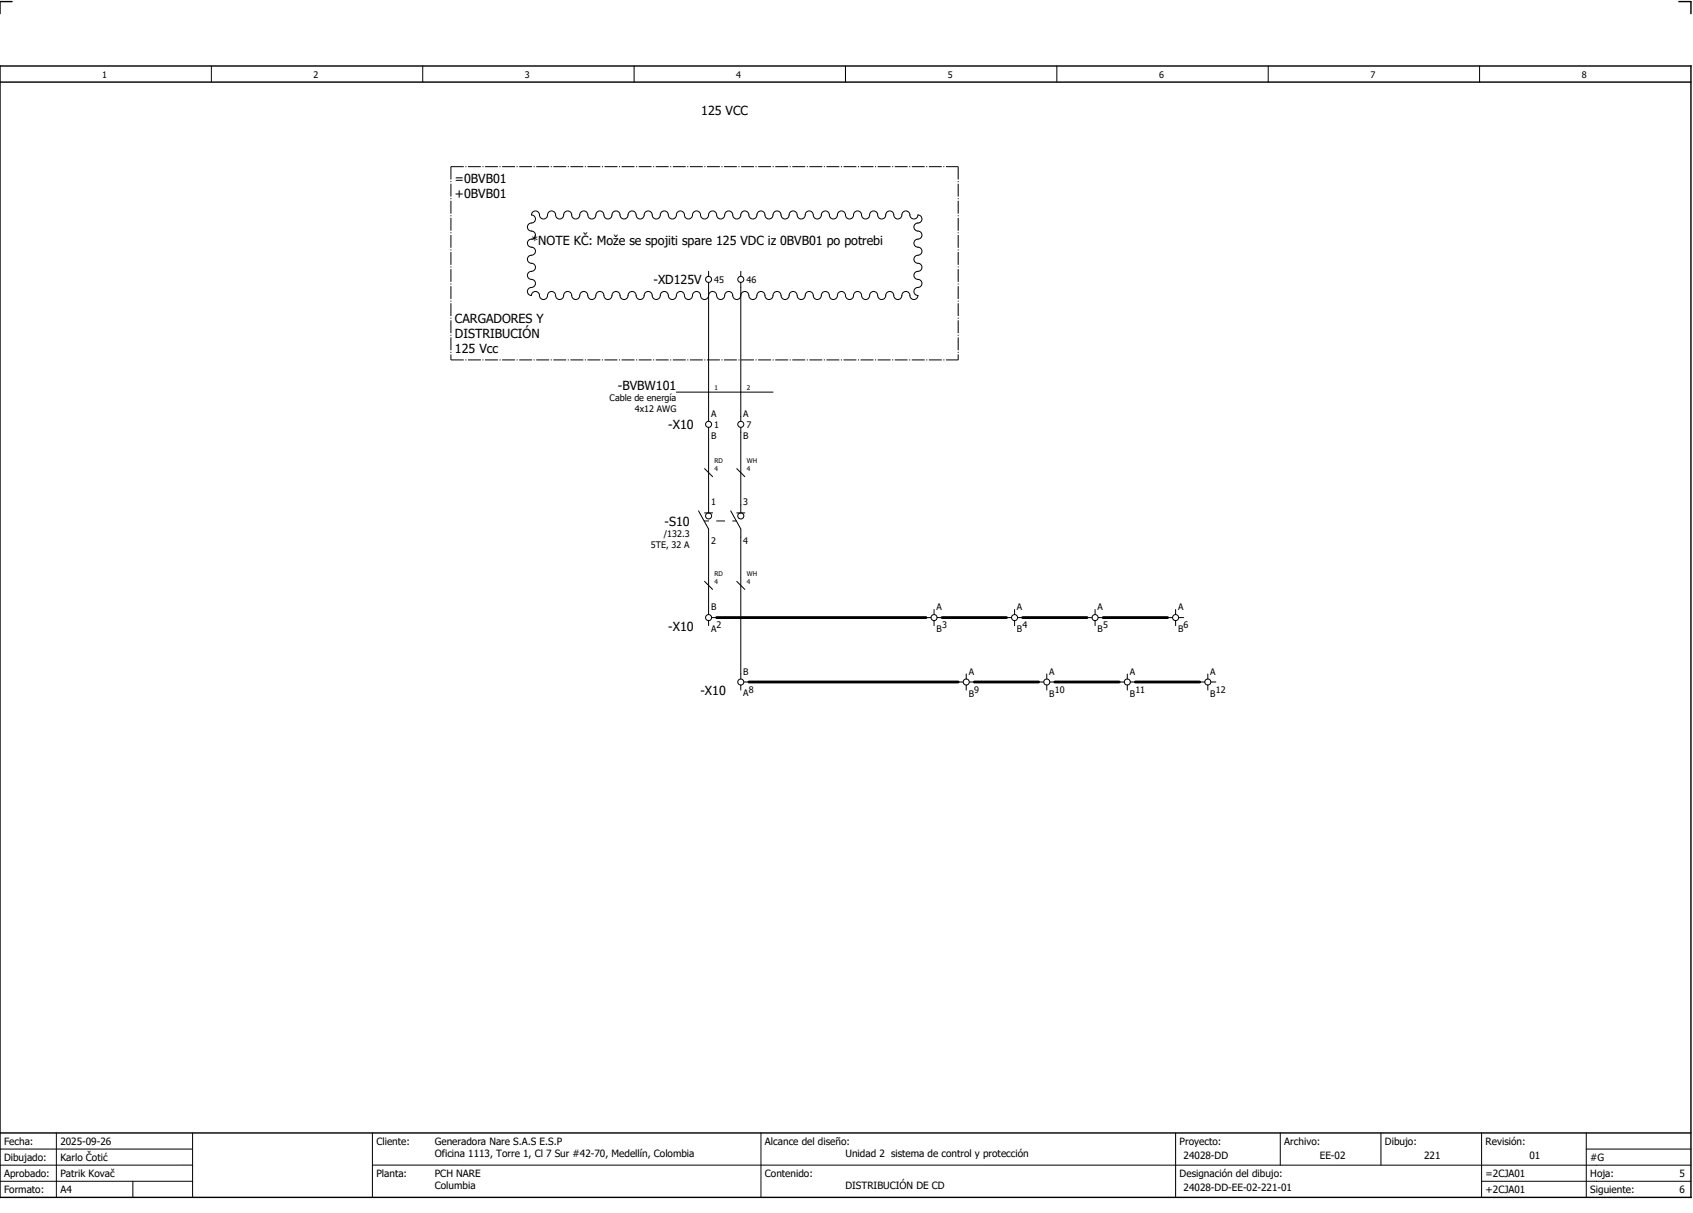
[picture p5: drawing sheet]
<svg xmlns="http://www.w3.org/2000/svg" width="421mm" height="301mm" viewBox="0 0 421 301" stroke-linecap="round" stroke-linejoin="round" font-family="sans-serif">
<path d="M0 16.4h420v281h-420zM3 .4h-3v3M417 .4h3v3M0 20.4h420M0 281.4h420" fill="none" stroke="#000" stroke-width=".35"/>
<g fill="none" stroke="#000" stroke-width=".25">
<path d="M52.5 16.4v4M105 16.4v4M157.5 16.4v4M210 16.4v4M262.5 16.4v4M315 16.4v4M367.5 16.4v4M132.3 52.7a1.09 1.09 0 0 1 1.3-.1 1.09 1.09 0 0 1 .5 1.2 1.08 1.08 0 0 0 1.3 .5 1.08 1.08 0 0 0 .7-1.3 1.08 1.08 0 0 1 1.3-.5 1.08 1.08 0 0 1 .7 1.3 1.08 1.08 0 0 0 1.3 .5 1.08 1.08 0 0 0 .7-1.3 1.08 1.08 0 0 1 1.3-.5 1.08 1.08 0 0 1 .7 1.3 1.08 1.08 0 0 0 1.3 .5 1.08 1.08 0 0 0 .7-1.3 1.08 1.08 0 0 1 1.3-.5 1.08 1.08 0 0 1 .7 1.3 1.08 1.08 0 0 0 1.3 .5 1.08 1.08 0 0 0 .7-1.3 1.08 1.08 0 0 1 1.3-.5 1.08 1.08 0 0 1 .7 1.3 1.08 1.08 0 0 0 1.3 .5 1.08 1.08 0 0 0 .7-1.3 1.08 1.08 0 0 1 1.3-.5 1.08 1.08 0 0 1 .7 1.3 1.08 1.08 0 0 0 1.3 .5 1.08 1.08 0 0 0 .7-1.3 1.08 1.08 0 0 1 1.3-.5 1.08 1.08 0 0 1 .7 1.3 1.08 1.08 0 0 0 1.3 .5 1.08 1.08 0 0 0 .7-1.3 1.08 1.08 0 0 1 1.3-.5 1.08 1.08 0 0 1 .7 1.3 1.08 1.08 0 0 0 1.3 .5 1.08 1.08 0 0 0 .7-1.3 1.08 1.08 0 0 1 1.3-.5 1.08 1.08 0 0 1 .7 1.3 1.08 1.08 0 0 0 1.3 .5 1.08 1.08 0 0 0 .7-1.3 1.08 1.08 0 0 1 1.3-.5 1.08 1.08 0 0 1 .7 1.3 1.08 1.08 0 0 0 1.3 .5 1.08 1.08 0 0 0 .7-1.3 1.08 1.08 0 0 1 1.3-.5 1.08 1.08 0 0 1 .7 1.3 1.08 1.08 0 0 0 1.3 .5 1.08 1.08 0 0 0 .7-1.3 1.08 1.08 0 0 1 1.3-.5 1.08 1.08 0 0 1 .7 1.3 1.08 1.08 0 0 0 1.3 .5 1.08 1.08 0 0 0 .7-1.3 1.08 1.08 0 0 1 1.3-.5 1.08 1.08 0 0 1 .7 1.3 1.08 1.08 0 0 0 1.3 .5 1.08 1.08 0 0 0 .7-1.3 1.08 1.08 0 0 1 1.3-.5 1.08 1.08 0 0 1 .7 1.3 1.08 1.08 0 0 0 1.3 .5 1.08 1.08 0 0 0 .7-1.3 1.08 1.08 0 0 1 1.3-.5 1.08 1.08 0 0 1 .7 1.3 1.08 1.08 0 0 0 1.3 .5 1.08 1.08 0 0 0 .7-1.3 1.08 1.08 0 0 1 1.3-.5 1.08 1.08 0 0 1 .7 1.3 1.08 1.08 0 0 0 1.3 .5 1.08 1.08 0 0 0 .7-1.3 1.08 1.08 0 0 1 1.3-.5 1.08 1.08 0 0 1 .7 1.3 1.08 1.08 0 0 0 1.3 .5 1.08 1.08 0 0 0 .7-1.3 1.08 1.08 0 0 1 1.3-.5 1.08 1.08 0 0 1 .7 1.3 1.08 1.08 0 0 0 1.3 .5 1.08 1.08 0 0 0 .7-1.3 1.08 1.08 0 0 1 1.3-.5 1.08 1.08 0 0 1 .7 1.3 1.08 1.08 0 0 0 1.3 .5 1.08 1.08 0 0 0 .7-1.3 1.08 1.08 0 0 1 1.3-.5 1.08 1.08 0 0 1 .7 1.3 1.08 1.08 0 0 0 1.3 .5 1.08 1.08 0 0 0 .7-1.3 1.08 1.08 0 0 1 1.3-.5 1.08 1.08 0 0 1 .7 1.3 1.08 1.08 0 0 0 1.3 .5 1.08 1.08 0 0 0 .7-1.3 1.08 1.08 0 0 1 1.3-.5 1.08 1.08 0 0 1 .7 1.3 1.08 1.08 0 0 0 1.3 .5 1.08 1.08 0 0 0 .7-1.3 1.08 1.08 0 0 1 1.3-.5 1.08 1.08 0 0 1 .7 1.3 1.08 1.08 0 0 0 1.3 .5 1.08 1.08 0 0 0 .7-1.3 1.08 1.08 0 0 1 1.3-.5 1.08 1.08 0 0 1 .7 1.3 1 1 0 0 0 1.1 .6 1 1 0 0 0 .8-1 1 1 0 0 1 1 1 1 1 0 0 1-1 1 1 1 0 0 0-1 1 1 1 0 0 0 1 1 1 1 0 0 1 1 1 1 1 0 0 1-1 1 1 1 0 0 0-1 1 1 1 0 0 0 1 1 1 1 0 0 1 1 1 1 1 0 0 1-1 1 1 1 0 0 0-1 1 1 1 0 0 0 1 1 1 1 0 0 1 1 1 1 1 0 0 1-1 1 1 1 0 0 0-1 1 1 1 0 0 0 1 1 1 1 0 0 1 1 1 1 1 0 0 1-1 1 1 1 0 0 0-1 1 1 1 0 0 0 1 1 1 1 0 0 1-1 1 1 1 0 0 1-1-1 1 1 0 0 0-1-1 1 1 0 0 0-1 1 1 1 0 0 1-1 1 1 1 0 0 1-1-1 1 1 0 0 0-1-1 1 1 0 0 0-1 1 1 1 0 0 1-1 1 1 1 0 0 1-1-1 1 1 0 0 0-1-1 1 1 0 0 0-1 1 1 1 0 0 1-1 1 1 1 0 0 1-1-1 1 1 0 0 0-1-1 1 1 0 0 0-1 1 1 1 0 0 1-1 1 1 1 0 0 1-1-1 1 1 0 0 0-1-1 1 1 0 0 0-1 1 1 1 0 0 1-1 1 1 1 0 0 1-1-1 1 1 0 0 0-1-1 1 1 0 0 0-1 1 1 1 0 0 1-1 1 1 1 0 0 1-1-1 1 1 0 0 0-1-1 1 1 0 0 0-1 1 1 1 0 0 1-1 1 1 1 0 0 1-1-1 1 1 0 0 0-1-1 1 1 0 0 0-1 1 1 1 0 0 1-1 1 1 1 0 0 1-1-1 1 1 0 0 0-1-1 1 1 0 0 0-1 1 1 1 0 0 1-1 1 1 1 0 0 1-1-1 1 1 0 0 0-1-1 1 1 0 0 0-1 1 1 1 0 0 1-1 1 1 1 0 0 1-1-1 1 1 0 0 0-1-1 1 1 0 0 0-1 1 1 1 0 0 1-1 1 1 1 0 0 1-1-1 1 1 0 0 0-1-1 1 1 0 0 0-1 1 1 1 0 0 1-1 1 1 1 0 0 1-1-1 1 1 0 0 0-1-1 1 1 0 0 0-1 1 1 1 0 0 1-1 1 1 1 0 0 1-1-1 1 1 0 0 0-1-1 1 1 0 0 0-1 1 1 1 0 0 1-1 1 1 1 0 0 1-1-1 1 1 0 0 0-1-1 1 1 0 0 0-1 1 1 1 0 0 1-1 1 1 1 0 0 1-1-1 1 1 0 0 0-1-1 1 1 0 0 0-1 1 1 1 0 0 1-1 1 1 1 0 0 1-1-1 1 1 0 0 0-1-1 1 1 0 0 0-1 1 1 1 0 0 1-1 1 1 1 0 0 1-1-1 1 1 0 0 0-1-1 1 1 0 0 0-1 1 1 1 0 0 1-1 1 1 1 0 0 1-1-1 1 1 0 0 0-1-1 1 1 0 0 0-1 1 1 1 0 0 1-1 1 1 1 0 0 1-1-1 1 1 0 0 0-1-1 1 1 0 0 0-1 1 1 1 0 0 1-1 1 1 1 0 0 1-1-1 1 1 0 0 0-1-1 1 1 0 0 0-1 1 1 1 0 0 1-1 1 1 1 0 0 1-1-1 1 1 0 0 0-1-1 1 1 0 0 0-1 1 1 1 0 0 1-1 1 1 1 0 0 1-1-1 1 1 0 0 0-1-1 1 1 0 0 0-1 1 1 1 0 0 1-1 1 1 1 0 0 1-1-1 1 1 0 0 0-1-1 1 1 0 0 0-1 1 1 1 0 0 1-1-1 1 1 0 0 1 1-1 1 1 0 0 0 1-1 1 1 0 0 0-1-1 1 1 0 0 1-1-1 1 1 0 0 1 1-1 1 1 0 0 0 1-1 1 1 0 0 0-1-1 1 1 0 0 1-1-1 1 1 0 0 1 1-1 1 1 0 0 0 1-1 1 1 0 0 0-1-1 1 1 0 0 1-1-1 1 1 0 0 1 1-1 1 1 0 0 0 1-1 1 1 0 0 0-1-1 1 1 0 0 1-1-1 1 1 0 0 1 1-1 1 1 0 0 0 1-1 1 1 0 0 0-1-1zM176 67.4v1.2M176 70.1v34.5M184 67.4v1.2M184 70.1v34.5"/>
<path d="M168 97.4h24M175 116.4l2 2M176 106.1v21.3M183 116.4l2 2M184 106.1v21.3M173.5 126.9l2.5 4.5v21.2M174.9 129.4h1.1M175 127.4h2M178 129.4h2M181.5 126.9l2.5 4.5v37.2M182 129.4h.9M183 127.4h2"/>
<path d="M175 144.4l2 2M176 154.1v1.3M176.8 153.4h1.2M183 144.4l2 2M230 153.4h1.3M232 151.4v1.2M232 154.1v1.3M232.8 153.4h1.2M250 153.4h1.3M252 151.4v1.2M252 154.1v1.3M252.8 153.4h1.2"/>
<path d="M270 153.4h1.3M272 151.4v1.2M272 154.1v1.3M272.8 153.4h1.2M290 153.4h1.3M292 151.4v1.2M292 154.1v1.3M292.8 153.4h1.2M184 170.1v1.3M184.8 169.4h1.2M238 169.4h1.3M240 167.4v1.2"/>
<path d="M240 170.1v1.3M240.8 169.4h1.2M258 169.4h1.3M260 167.4v1.2M260 170.1v1.3M260.8 169.4h1.2M278 169.4h1.3M280 167.4v1.2M280 170.1v1.3M280.8 169.4h1.2M298 169.4h1.3M300 167.4v1.2"/>
<path d="M300 170.1v1.3M300.8 169.4h1.2M0 285.4h47.8M0 293.4h47.8M14 281.4v16M33 293.4v4M47.8 281.4v16M47.8 289.4h-47.8M92.5 281.4v16M92.5 289.4h327.5M189 281.4v16M292 281.4v15.8"/>
<path d="M318 281.4v8M343 281.4v8M368 281.4v15.8M368 293.4h52M394 285.4h26M394 281.4v15.8"/>
<circle cx="176" cy="69.4" r=".75"/>
<circle cx="184" cy="69.4" r=".75"/>
<circle cx="176" cy="105.4" r=".75"/>
<circle cx="184" cy="105.4" r=".75"/>
<circle cx="176" cy="128.1" r=".75"/>
<circle cx="184" cy="128.1" r=".75"/>
<circle cx="176" cy="153.4" r=".75"/>
<circle cx="232" cy="153.4" r=".75"/>
<circle cx="252" cy="153.4" r=".75"/>
<circle cx="272" cy="153.4" r=".75"/>
<circle cx="292" cy="153.4" r=".75"/>
<circle cx="184" cy="169.4" r=".75"/>
<circle cx="240" cy="169.4" r=".75"/>
<circle cx="260" cy="169.4" r=".75"/>
<circle cx="280" cy="169.4" r=".75"/>
<circle cx="300" cy="169.4" r=".75"/>
</g>
<path d="M178 153.4h52M234 153.4h16M254 153.4h16M274 153.4h16M186 169.4h52M242 169.4h16M262 169.4h16M282 169.4h16" fill="none" stroke="#000" stroke-width=".7"/>
<path d="M112 41.4h126M112 41.4v48M238 41.4v48M112 89.4h126" fill="none" stroke="#000" stroke-width=".25" stroke-dasharray="3.2 .4 .3 .4" stroke-linecap="butt"/>
<g font-size="3.1">
<text x="174.2" y="28.5">125 VCC</text>
<text x="113" y="45.5">=0BVB01</text>
<text x="113" y="49.3">+0BVB01</text>
<text x="132" y="60.8">*NOTE KČ: Može se spojiti spare 125 VDC iz 0BVB01 po potrebi</text>
<text x="162.3" y="70.6">-XD125V</text>
<text x="113" y="80.3">CARGADORES Y</text>
<text x="113" y="84">DISTRIBUCIÓN</text>
<text x="113" y="87.8">125 Vcc</text>
<text x="153.5" y="96.8">-BVBW101</text>
<text x="166" y="106.6">-X10</text>
<text x="165.1" y="130.5">-S10</text>
<text x="166" y="156.7">-X10</text>
<text x="174" y="172.7">-X10</text>
</g>
<g font-size="2.5">
<text x="1" y="284.4">Fecha:</text>
<text x="15" y="284.4">2025-09-26</text>
<text x="93.5" y="284.4">Cliente:</text>
<text x="108" y="284.4">Generadora Nare S.A.S E.S.P</text>
<text x="108" y="287.4">Oficina 1113, Torre 1, Cl 7 Sur #42-70, Medellín, Colombia</text>
<text x="190" y="284.4">Alcance del diseño:</text>
<text x="210" y="287.4">Unidad 2 sistema de control y protección</text>
<text x="293" y="284.4">Proyecto:</text>
<text x="294" y="287.9">24028-DD</text>
<text x="319" y="284.4">Archivo:</text>
<text x="327.8" y="287.9">EE-02</text>
<text x="344" y="284.4">Dibujo:</text>
<text x="353.7" y="287.9">221</text>
<text x="369" y="284.4">Revisión:</text>
<text x="379.9" y="287.9">01</text>
<text x="1" y="288.4">Dibujado:</text>
<text x="1" y="292.4">Aprobado:</text>
<text x="15" y="288.4">Karlo Čotić</text>
<text x="15" y="292.4">Patrik Kovač</text>
<text x="93.5" y="292.4">Planta:</text>
<text x="108" y="292.4">PCH NARE</text>
<text x="190" y="292.4">Contenido:</text>
<text x="293" y="292.4">Designación del dibujo:</text>
<text x="369" y="292.4">=2CJA01</text>
<text x="395" y="292.4">Hoja:</text>
<text x="395" y="288.4">#G</text>
<text x="417.1" y="292.4">5</text>
<text x="1" y="296.4">Formato:</text>
<text x="15" y="296.4">A4</text>
<text x="108" y="295.4">Columbia</text>
<text x="210" y="295.4">DISTRIBUCIÓN DE CD</text>
<text x="294" y="295.9">24028-DD-EE-02-221-01</text>
<text x="369" y="296.4">+2CJA01</text>
<text x="395" y="296.4">Siguiente:</text>
<text x="417.1" y="296.4">6</text>
</g>
<g font-size="2.2">
<text x="25.4" y="19.4">1</text>
<text x="77.9" y="19.4">2</text>
<text x="130.4" y="19.4">3</text>
<text x="182.9" y="19.4">4</text>
<text x="235.4" y="19.4">5</text>
<text x="287.9" y="19.4">6</text>
<text x="340.4" y="19.4">7</text>
<text x="392.9" y="19.4">8</text>
<text x="177.4" y="70.3">45</text>
<text x="185.4" y="70.3">46</text>
<text x="151.4" y="99.6">Cable de energía</text>
<text x="157.7" y="102.3">4x12 AWG</text>
<text x="176.6" y="103.5">A</text>
<text x="177.4" y="106.3">1</text>
<text x="184.6" y="103.5">A</text>
<text x="185.4" y="106.3">7</text>
<text x="176.6" y="109">B</text>
<text x="184.6" y="109">B</text>
<text x="176.6" y="125.3">1</text>
<text x="184.6" y="125.3">3</text>
<text x="161.7" y="136.1">5TE, 32 A</text>
<text x="164.9" y="133.4">/132.3</text>
<text x="176.6" y="135.2">2</text>
<text x="184.6" y="135.2">4</text>
<text x="176.6" y="151.5">B</text>
<text x="232.6" y="151.5">A</text>
<text x="252.6" y="151.5">A</text>
<text x="272.6" y="151.5">A</text>
<text x="292.6" y="151.5">A</text>
<text x="176.6" y="156.9">A</text>
<text x="178" y="156">2</text>
<text x="232.6" y="157">B</text>
<text x="234" y="156">3</text>
<text x="252.6" y="157">B</text>
<text x="254" y="156">4</text>
<text x="272.6" y="157">B</text>
<text x="274" y="156">5</text>
<text x="292.6" y="157">B</text>
<text x="294" y="156">6</text>
<text x="184.6" y="167.5">B</text>
<text x="240.6" y="167.5">A</text>
<text x="260.6" y="167.5">A</text>
<text x="280.6" y="167.5">A</text>
<text x="300.6" y="167.5">A</text>
<text x="184.6" y="172.9">A</text>
<text x="186" y="172">8</text>
<text x="240.6" y="173">B</text>
<text x="242" y="172">9</text>
<text x="260.6" y="173">B</text>
<text x="262" y="172">10</text>
<text x="280.6" y="173">B</text>
<text x="282" y="172">11</text>
<text x="300.6" y="173">B</text>
<text x="302" y="172">12</text>
</g>
<g font-size="1.6">
<text x="177.5" y="96.9">1</text>
<text x="185.5" y="96.9">2</text>
<text x="177.5" y="117.1">4</text>
<text x="177.5" y="115.1">RD</text>
<text x="185.5" y="117.1">4</text>
<text x="185.5" y="115.1">WH</text>
<text x="177.5" y="143.1">RD</text>
<text x="185.5" y="143.1">WH</text>
<text x="177.5" y="145.1">4</text>
<text x="185.5" y="145.1">4</text>
</g>
</svg>
